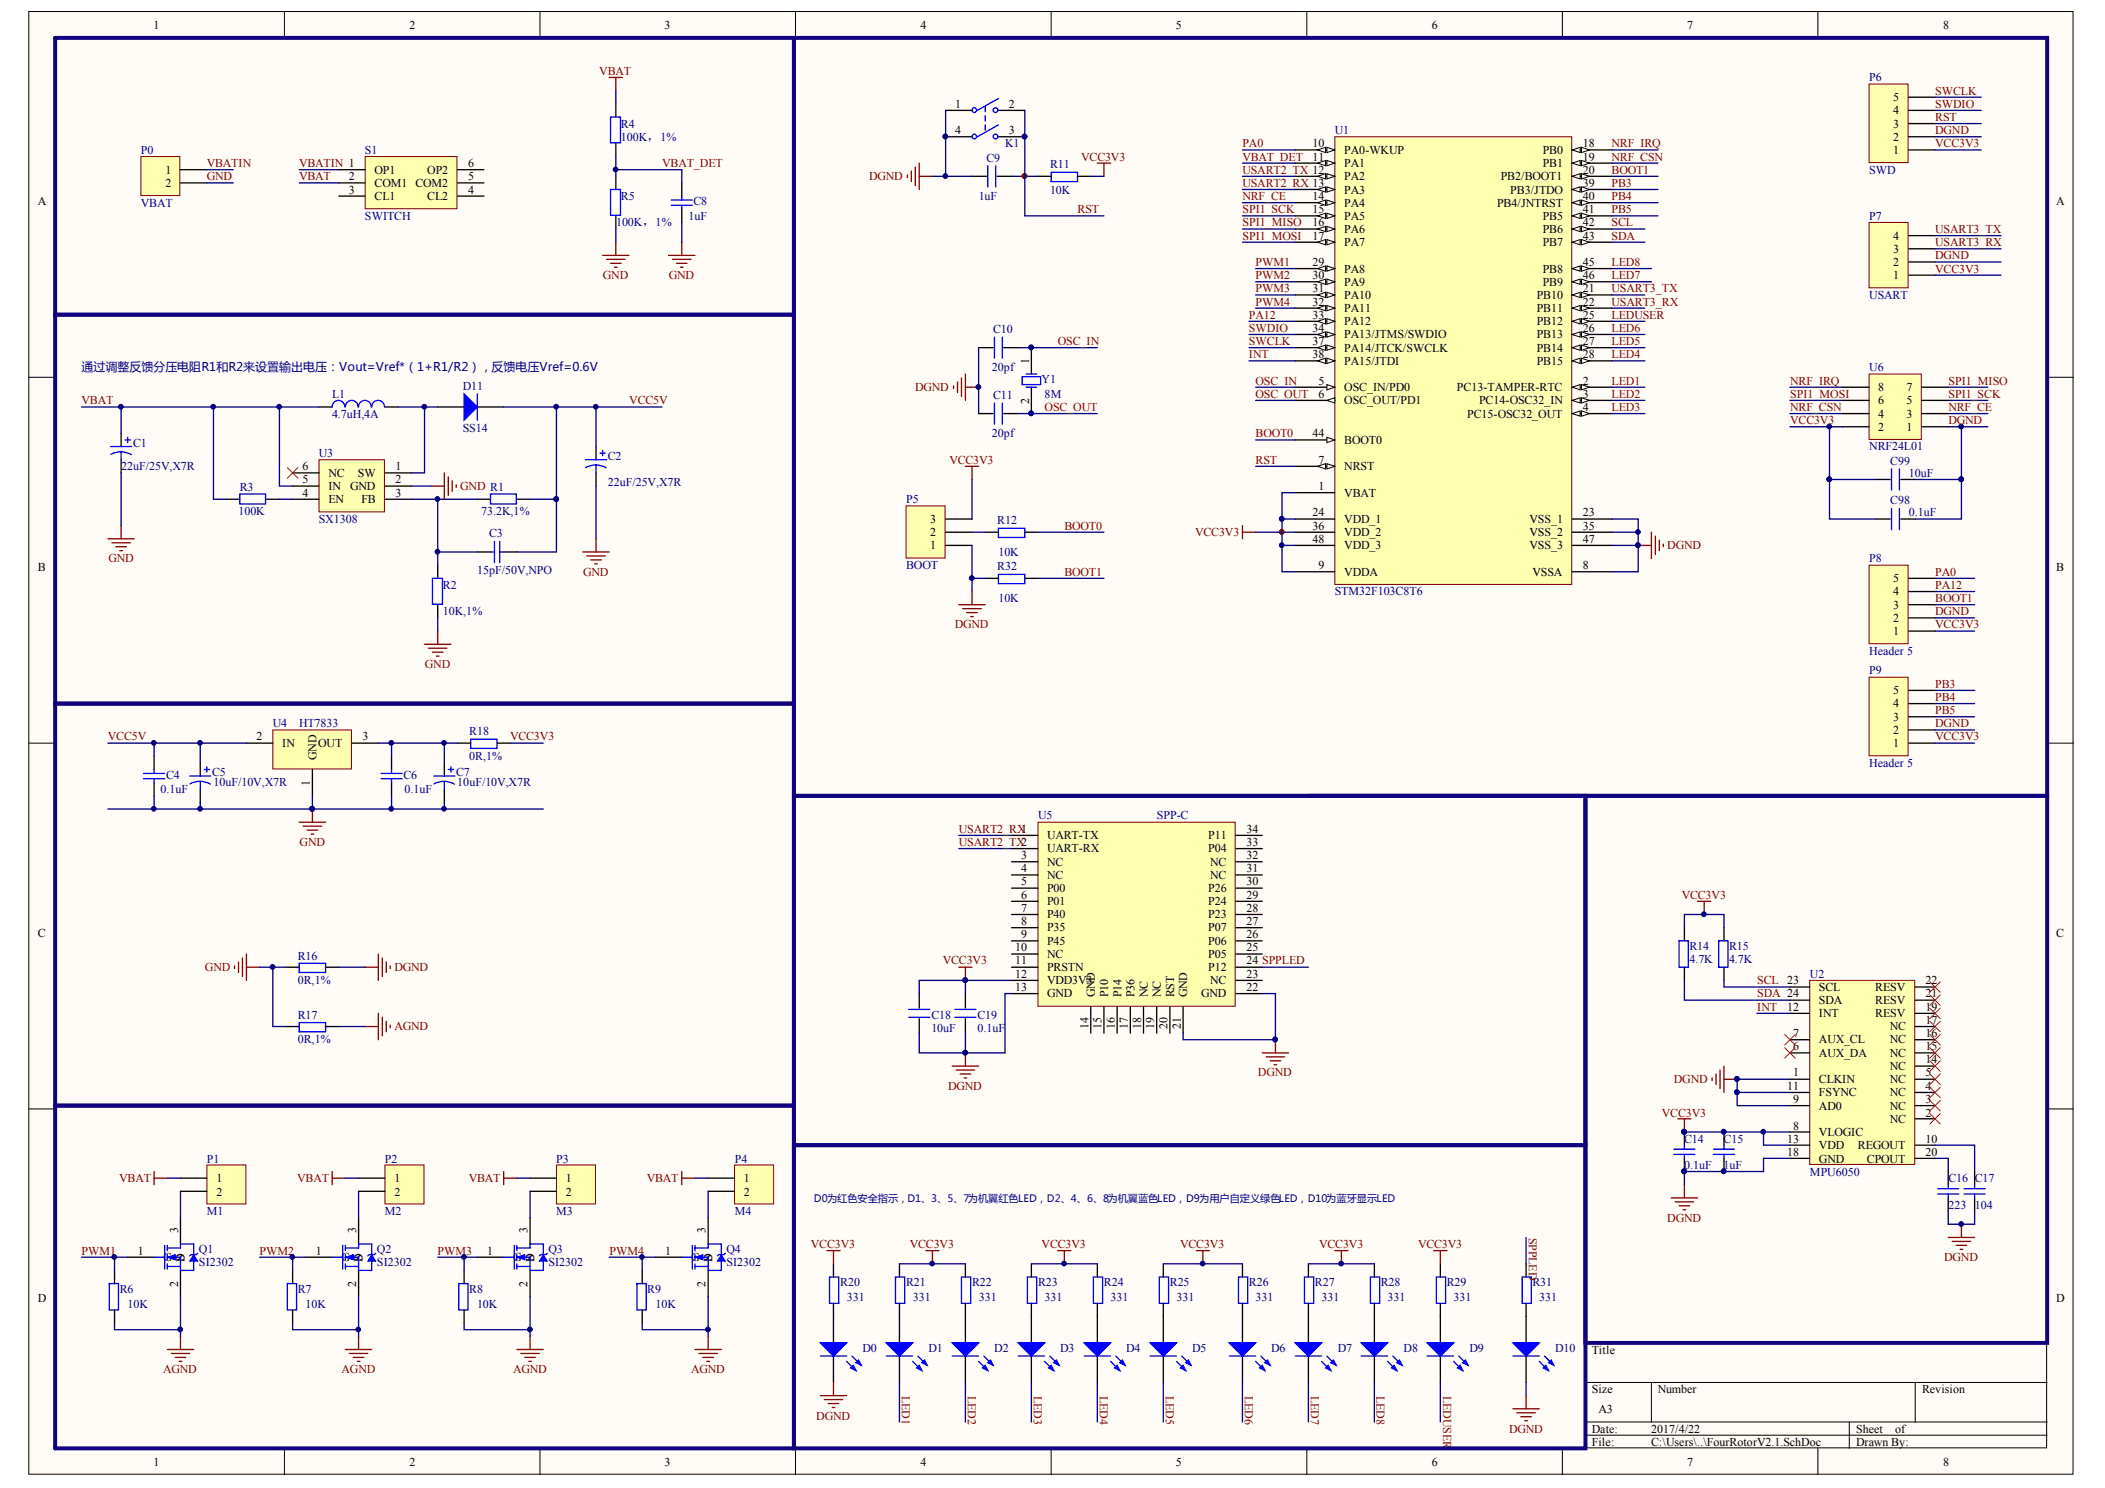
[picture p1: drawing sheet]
# Altium project FourRotorV2.1.PrjPCB
1 sheet, 83 parts. Net scope: global (net labels, ports and power ports of the same name join across sheets).
Board file: FortRotorV2.1.PcbDoc

## Sheet FourRotorV2.1.SchDoc
size A3

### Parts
C1  value 22uF/25V,X7R  [LC-1206_C]  (hidden comment: Cap Pol1)
C2  value 22uF/25V,X7R  [LC-1206_C]  (hidden comment: Cap Pol1)
C3  value 15pF/50V,NPO  [LC-0603_C]  (hidden comment: Cap)
C4  value 0.1uF  [LC-0603_C]  (hidden comment: Cap)
C5  value 10uF/10V,X7R  [LC-1206_C]  (hidden comment: Cap Pol1)
C6  value 0.1uF  [LC-0603_C]  (hidden comment: Cap)
C7  value 10uF/10V,X7R  [LC-1206_C]  (hidden comment: Cap Pol1)
C8  value 1uF  [LC-0603_C]  (hidden comment: Cap)
C9  1uF  [LC-0603_C]
C10  value 20pf  [LC-0603_C]
C11  value 20pf  [LC-0603_C]
C14  value 0.1uF  [LC-0603_C]
C15  value 1uF  [LC-0603_C]
C16  value 223  [LC-0603_C]
C17  value 104  [LC-0603_C]
C18  value 10uF  [LC-0805_C]
C19  value 0.1uF  [LC-0603_C]
C98  value 0.1uF  [LC-0603_C]  (hidden comment: 1uF)
C99  value 10uF  [LC-0805_C]  (hidden comment: 1uF)
D0  LED0  [LC-0805_LED_S1]  (value not drawn)
D1  LED0  [LC-0805_LED_S1]  (value not drawn)
D2  LED0  [LC-0805_LED_S1]  (value not drawn)
D3  LED0  [LC-0805_LED_S1]  (value not drawn)
D4  LED0  [LC-0805_LED_S1]  (value not drawn)
D5  LED0  [LC-0805_LED_S1]  (value not drawn)
D6  LED0  [LC-0805_LED_S1]  (value not drawn)
D7  LED0  [LC-0805_LED_S1]  (value not drawn)
D8  LED0  [LC-0805_LED_S1]  (value not drawn)
D9  LED0  [LC-0805_LED_S1]  (value not drawn)
D10  LED0  [LC-0805_LED_S1]  (value not drawn)
D11  SS14  [LC-DO-214AC]
K1  SW-DPST  [SWITCH2]  (value not drawn)
L1  value 4.7uH,4A  [LC-1812_L]  (hidden comment: Inductor)
P0  VBAT  [HDR1X2]
P1  M1  [HDR1X2]
P2  M2  [HDR1X2]
P3  M3  [HDR1X2]
P4  M4  [HDR1X2]
P5  BOOT  [HDR1X3]
P6  SWD  [HDR1X5]
P7  USART  [HDR1X4]
P8  Header 5  [HDR1X5]
P9  Header 5  [HDR1X5]
Q1  SI2302  [LC-SOT-23(SOT-23-3)]
Q2  SI2302  [LC-SOT-23(SOT-23-3)]
Q3  SI2302  [LC-SOT-23(SOT-23-3)]
Q4  SI2302  [LC-SOT-23(SOT-23-3)]
R1  value 73.2K,1%  [LC-0603_R]  (hidden comment: Res2)
R2  value 10K,1%  [LC-0603_R]  (hidden comment: Res2)
R3  value 100K  [LC-0603_R]  (hidden comment: Res2)
R4  value 100K，1%  [LC-0603_R]  (hidden comment: Res2)
R5  value 100K，1%  [LC-0603_R]  (hidden comment: Res2)
R6  value 10K  [LC-0603_R]
R7  value 10K  [LC-0603_R]
R8  value 10K  [LC-0603_R]
R9  value 10K  [LC-0603_R]
R11  10K  [LC-0603_R]
R12  value 10K  [LC-0603_R]
R14  value 4.7K  [LC-0603_R]
R15  value 4.7K  [LC-0603_R]
R16  value 0R,1%  [LC-0805_R]
R17  value 0R,1%  [LC-0805_R]
R18  value 0R,1%  [LC-0805_R]
R20  value 331  [LC-0603_R]
R21  value 331  [LC-0603_R]
R22  value 331  [LC-0603_R]
R23  value 331  [LC-0603_R]
R24  value 331  [LC-0603_R]
R25  value 331  [LC-0603_R]
R26  value 331  [LC-0603_R]
R27  value 331  [LC-0603_R]
R28  value 331  [LC-0603_R]
R29  value 331  [LC-0603_R]
R31  value 331  [LC-0603_R]
R32  value 10K  [LC-0603_R]
S1  SWITCH  [SWITCH_6]
U1  STM32F103C8T6  [LC-LQFP-48_7x7x05P]
U2  MPU6050  [LC-QFN-24_4x4x05P]
U3  SX1308  [LC-SOT-23-6]
U4  HT7833  [LC-SOT-89(SOT-89-3)]
U5  SPP-C  [SPP-C]
U6  NRF24L01  [LC-HDR2X4H]
Y1  (no value)  [LC-HC-49S]

### Blocks framed on the sheet
通过调整反馈分压电阻R1和R2来设置输出电压：Vout=Vref*（1+R1/R2），反馈电压Vref=0.6V: C1-C3 D11 L1 R1-R3 U3

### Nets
AGND: Q1.2(S) Q2.2(S) Q3.2(S) Q4.2(S) R6.2 R7.2 R8.2 R9.2 R17.2
DGND: C9.1 C10.1 C11.1 C14.1 C15.1 C16.1 C17.1 C18.1 C19.1 C98.2 C99.2 D0.2(K) D10.2(K) K1.1(COMMON1) K1.4(COMMON2) P5.1 P6.2 P7.2 P8.2 P9.2 R16.2 R32.1 U1.8(VSSA) U1.23(VSS_1) U1.35(VSS_2) U1.47(VSS_3) U2.1(CLKIN) U2.9(AD0) U2.11(FSYNC) U2.18(GND) U5.13(GND) U5.21(GND) U5.22(GND) U6.1
GND: C1.2 C2.2 C4.1 C5.2 C6.1 C7.2 C8.1 P0.2 R2.1 R5.1 R16.1 R17.1 U3.2(GND) U4.1(GND)
VBAT: C1.1 L1.1 P1.1 P2.1 P3.1 P4.1 R3.1 R4.2 S1.2(COM1) U3.5(IN)
VCC3V3: C14.2 C15.2 C18.2 C19.2 C98.1 C99.1 P5.3 P6.1 P7.1 P8.1 P9.1 R11.2 R14.1 R15.1 R18.2 R20.2 R21.2 R22.2 R23.2 R24.2 R25.2 R26.2 R27.2 R28.2 R29.2 U1.1(VBAT) U1.9(VDDA) U1.24(VDD_1) U1.36(VDD_2) U1.48(VDD_3) U2.8(VLOGIC) U2.13(VDD) U5.12(VDD3V3) U6.2
BOOT0: R12.2 U1.44(BOOT0)
BOOT1: P8.3 R32.2 U1.20(PB2/BOOT1)
INT: U1.38(PA15/JTDI) U2.12(INT)
LED1: D1.2(K) U1.2(PC13-TAMPER-RTC)
LED2: D2.2(K) U1.3(PC14-OSC32_IN)
LED3: D3.2(K) U1.4(PC15-OSC32_OUT)
LED4: D4.2(K) U1.28(PB15)
LED5: D5.2(K) U1.27(PB14)
LED6: D6.2(K) U1.26(PB13)
LED7: D7.2(K) U1.46(PB9)
LED8: D8.2(K) U1.45(PB8)
LEDUSER: D9.2(K) U1.25(PB12)
NRF_CE: U1.14(PA4) U6.3
NRF_CSN: U1.19(PB1) U6.4
NRF_IRQ: U1.18(PB0) U6.8
OSC_IN: C10.2 U1.5(OSC_IN/PD0) Y1.1(OSC1)
OSC_OUT: C11.2 U1.6(OSC_OUT/PD1) Y1.2(OSC2)
PA0: P8.5 U1.10(PA0-WKUP)
PA12: P8.4 U1.33(PA12)
PB3: P9.5 U1.39(PB3/JTDO)
PB4: P9.4 U1.40(PB4/JNTRST)
PB5: P9.3 U1.41(PB5)
PWM1: Q1.1(G) R6.1 U1.29(PA8)
PWM2: Q2.1(G) R7.1 U1.30(PA9)
PWM3: Q3.1(G) R8.1 U1.31(PA10)
PWM4: Q4.1(G) R9.1 U1.32(PA11)
RST: C9.2 K1.2(NO1) K1.3(NO2) P6.3 R11.1 U1.7(NRST)
SCL: R15.2 U1.42(PB6) U2.23(SCL)
SDA: R14.2 U1.43(PB7) U2.24(SDA)
SPI1_MISO: U1.16(PA6) U6.7
SPI1_MOSI: U1.17(PA7) U6.6
SPI1_SCK: U1.15(PA5) U6.5
SPPLED: R31.2 U5.24(P12)
SWCLK: P6.5 U1.37(PA14/JTCK/SWCLK)
SWDIO: P6.4 U1.34(PA13/JTMS/SWDIO)
USART2_RX: U1.13(PA3) U5.1(UART-TX)
USART2_TX: U1.12(PA2) U5.2(UART-RX)
USART3_RX: P7.3 U1.22(PB11)
USART3_TX: P7.4 U1.21(PB10)
VBAT_DET: C8.2 R4.1 R5.2 U1.11(PA1)
VBATIN: P0.1 S1.1(OP1)
VCC5V: C2.1 C3.2 C4.2 C5.1 D11.2(K) R1.2 U4.2(IN)
NetC3_1: C3.1 R1.1 R2.2 U3.3(FB)
NetC6_2: C6.2 C7.1 R18.1 U4.3(OUT)
NetC16_2: C16.2 U2.20(CPOUT)
NetC17_2: C17.2 U2.10(REGOUT)
NetD0_1: D0.1(A) R20.1
NetD1_1: D1.1(A) R21.1
NetD2_1: D2.1(A) R22.1
NetD3_1: D3.1(A) R23.1
NetD4_1: D4.1(A) R24.1
NetD5_1: D5.1(A) R25.1
NetD6_1: D6.1(A) R26.1
NetD7_1: D7.1(A) R27.1
NetD8_1: D8.1(A) R28.1
NetD9_1: D9.1(A) R29.1
NetD10_1: D10.1(A) R31.1
NetD11_1: D11.1(A) L1.2 U3.1(SW)
NetP1_2: P1.2 Q1.3(D)
NetP2_2: P2.2 Q2.3(D)
NetP3_2: P3.2 Q3.3(D)
NetP4_2: P4.2 Q4.3(D)
NetP5_2: P5.2 R12.1
NetR3_2: R3.2 U3.4(EN)

Not connected (* = marked no-connect by the designer): S1 3(CL1) 4(CL2) 5(COM2) 6(OP2); U2 2(NC)* 3(NC)* 4(NC)* 5(NC)* 6(AUX_DA)* 7(AUX_CL)* 14(NC)* 15(NC)* 16(NC)* 17(NC)* 19(RESV)* 21(RESV)* 22(RESV)*; U3 6(NC)*; U5 3(NC) 4(NC) 5(P00) 6(P01) 7(P40) 8(P35) 9(P45) 10(NC) 11(PRSTN) 14(GND) 15(P10) 16(P14) 17(P36) 18(NC) 19(NC) 20(RST) 23(NC) 25(P05) 26(P06) 27(P07) 28(P23) 29(P24) 30(P26) 31(NC) 32(NC) 33(P04) 34(P11)

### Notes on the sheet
- D0为红色安全指示，D1、3、5、7为机翼红色LED，D2、4、6、8为机翼蓝色LED，D9为用户自定义绿色LED，D10为蓝牙显示LED
